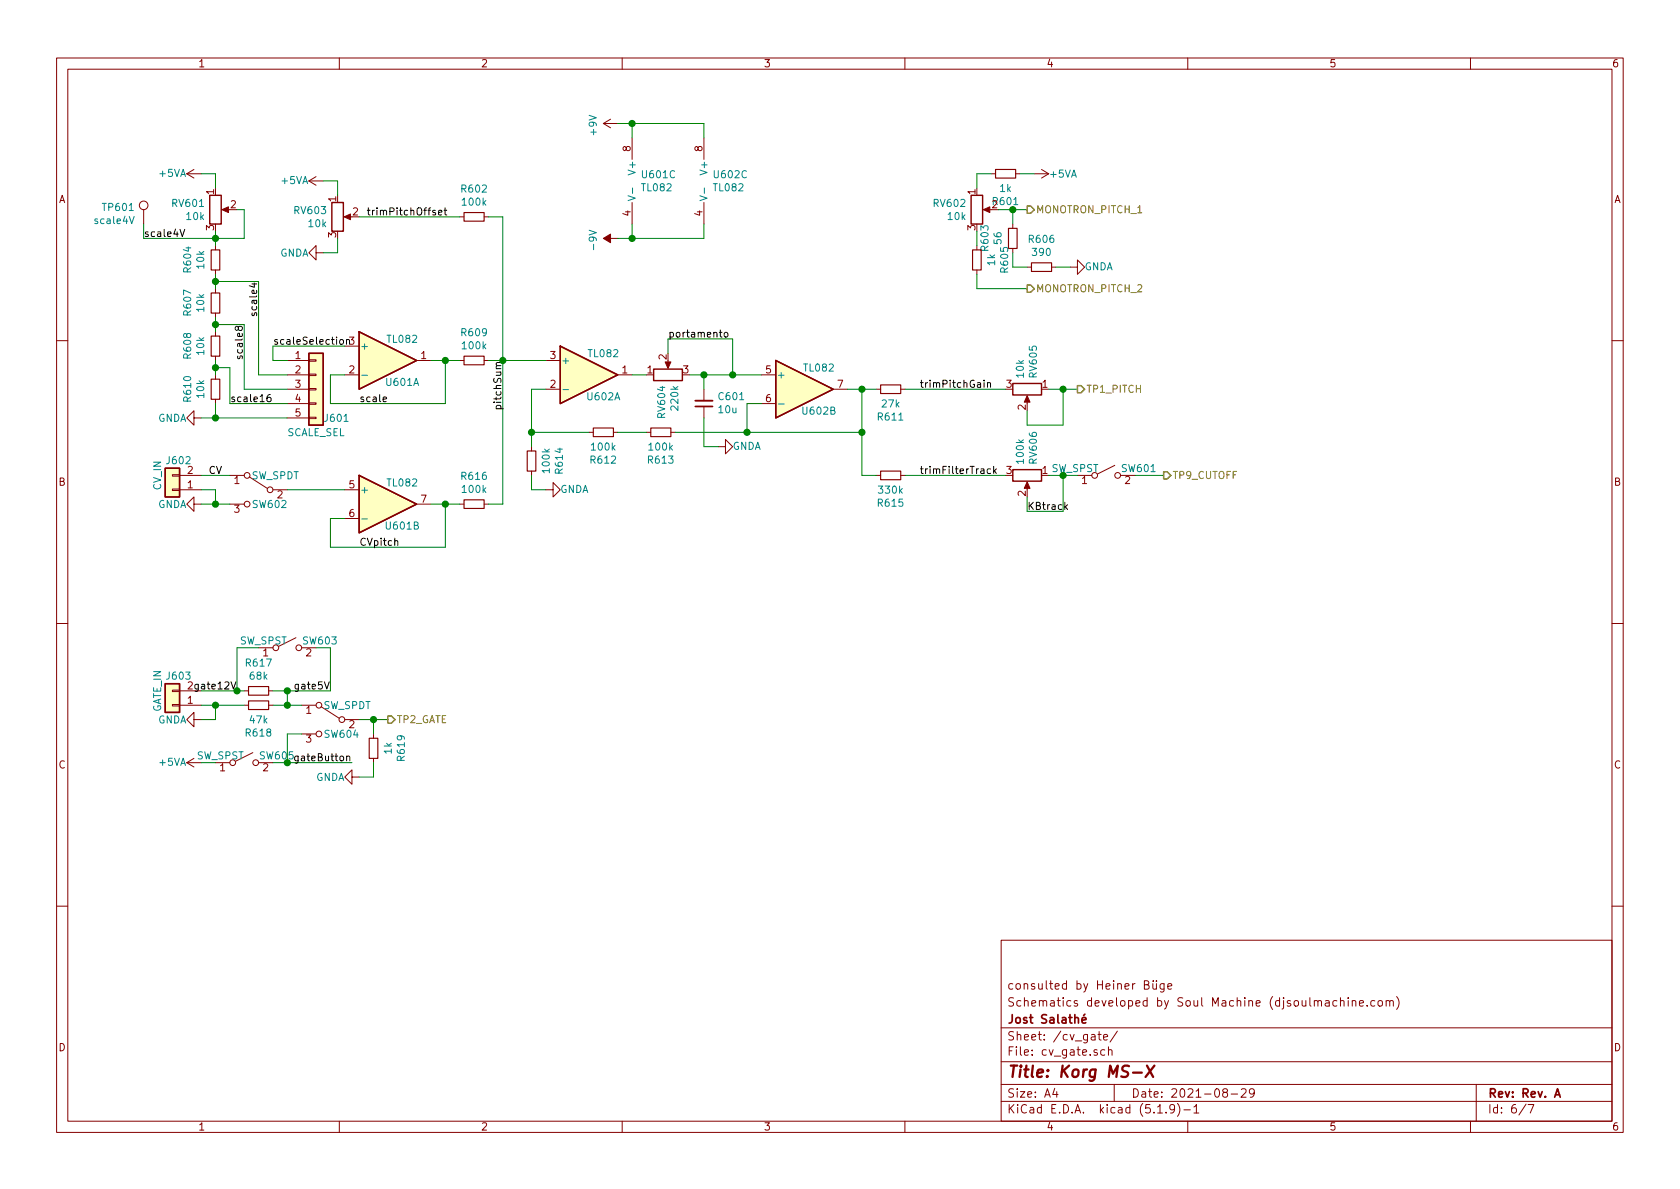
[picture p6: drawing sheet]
EESchema Schematic File Version 4
EELAYER 30 0
EELAYER END
$Descr A4 11693 8268
encoding utf-8
Sheet 6 7
Title "Korg MS-X"
Date "2021-08-29"
Rev "Rev. A"
Comp "Jost Salathé"
Comment1 "Schematics developed by Soul Machine (djsoulmachine.com)"
Comment2 "consulted by Heiner Büge"
Comment3 ""
Comment4 ""
$EndDescr
$Comp
L Device:R_POT RV?
U 1 1
P 1500 1450
AR Path="/60F8D8A8/61074931" Ref="RV?"  Part="1" 
AR Path="/61041226/61074931" Ref="RV?"  Part="1" 
AR Path="/610426AE/61074931" Ref="RV?"  Part="1" 
AR Path="/61042119/61074931" Ref="RV?"  Part="1" 
AR Path="/610672B4/61074931" Ref="RV601"  Part="1" 
F 0 "RV601" H 1430 1496 50  0000 R CNN
F 1 "10k" H 1430 1405 50  0000 R CNN
F 2 "Potentiometer_THT:Potentiometer_Bourns_3296W_Vertical" H 1500 1450 50  0001 C CNN
F 3 "~" H 1500 1450 50  0001 C CNN
	1    1500 1450
	1    0    0    -1  
$EndComp
$Comp
L power:+5VA #PWR?
U 1 1
P 1400 1200
AR Path="/60FA358D/61076431" Ref="#PWR?"  Part="1" 
AR Path="/60F8D8A8/61076431" Ref="#PWR?"  Part="1" 
AR Path="/61041226/61076431" Ref="#PWR?"  Part="1" 
AR Path="/610426AE/61076431" Ref="#PWR?"  Part="1" 
AR Path="/61042119/61076431" Ref="#PWR?"  Part="1" 
AR Path="/610672B4/61076431" Ref="#PWR0602"  Part="1" 
F 0 "#PWR0602" H 1400 1050 50  0001 C CNN
F 1 "+5VA" V 1400 1400 50  0000 C CNN
F 2 "" H 1400 1200 50  0001 C CNN
F 3 "" H 1400 1200 50  0001 C CNN
	1    1400 1200
	0    -1   -1   0   
$EndComp
$Comp
L power:GNDA #PWR?
U 1 1
P 1400 2900
AR Path="/60F8D8A8/61076437" Ref="#PWR?"  Part="1" 
AR Path="/61041226/61076437" Ref="#PWR?"  Part="1" 
AR Path="/610426AE/61076437" Ref="#PWR?"  Part="1" 
AR Path="/61042119/61076437" Ref="#PWR?"  Part="1" 
AR Path="/610672B4/61076437" Ref="#PWR0608"  Part="1" 
F 0 "#PWR0608" H 1400 2650 50  0001 C CNN
F 1 "GNDA" V 1400 2700 50  0000 C CNN
F 2 "" H 1400 2900 50  0001 C CNN
F 3 "" H 1400 2900 50  0001 C CNN
	1    1400 2900
	0    1    1    0   
$EndComp
$Comp
L Device:R_Small R?
U 1 1
P 1500 1800
AR Path="/60F8D8A8/6107F22C" Ref="R?"  Part="1" 
AR Path="/61041226/6107F22C" Ref="R?"  Part="1" 
AR Path="/610672B4/6107F22C" Ref="R604"  Part="1" 
F 0 "R604" V 1304 1800 50  0000 C CNN
F 1 "10k" V 1395 1800 50  0000 C CNN
F 2 "Resistor_SMD:R_0805_2012Metric_Pad1.20x1.40mm_HandSolder" H 1500 1800 50  0001 C CNN
F 3 "~" H 1500 1800 50  0001 C CNN
F 4 "C17414" H 1500 1800 50  0001 C CNN "LCSC"
	1    1500 1800
	1    0    0    -1  
$EndComp
Wire Wire Line
	1400 1200 1500 1200
Wire Wire Line
	1500 1200 1500 1300
Wire Wire Line
	1650 1450 1700 1450
Wire Wire Line
	1700 1450 1700 1650
Wire Wire Line
	1700 1650 1500 1650
Wire Wire Line
	1500 1650 1500 1600
Wire Wire Line
	1500 1700 1500 1650
Connection ~ 1500 1650
$Comp
L Device:R_Small R?
U 1 1
P 1500 2100
AR Path="/60F8D8A8/6108091B" Ref="R?"  Part="1" 
AR Path="/61041226/6108091B" Ref="R?"  Part="1" 
AR Path="/610672B4/6108091B" Ref="R607"  Part="1" 
F 0 "R607" V 1304 2100 50  0000 C CNN
F 1 "10k" V 1395 2100 50  0000 C CNN
F 2 "Resistor_SMD:R_0805_2012Metric_Pad1.20x1.40mm_HandSolder" H 1500 2100 50  0001 C CNN
F 3 "~" H 1500 2100 50  0001 C CNN
F 4 "C17414" H 1500 2100 50  0001 C CNN "LCSC"
	1    1500 2100
	1    0    0    -1  
$EndComp
$Comp
L Device:R_Small R?
U 1 1
P 1500 2400
AR Path="/60F8D8A8/61080DA2" Ref="R?"  Part="1" 
AR Path="/61041226/61080DA2" Ref="R?"  Part="1" 
AR Path="/610672B4/61080DA2" Ref="R608"  Part="1" 
F 0 "R608" V 1304 2400 50  0000 C CNN
F 1 "10k" V 1395 2400 50  0000 C CNN
F 2 "Resistor_SMD:R_0805_2012Metric_Pad1.20x1.40mm_HandSolder" H 1500 2400 50  0001 C CNN
F 3 "~" H 1500 2400 50  0001 C CNN
F 4 "C17414" H 1500 2400 50  0001 C CNN "LCSC"
	1    1500 2400
	1    0    0    -1  
$EndComp
$Comp
L Device:R_Small R?
U 1 1
P 1500 2700
AR Path="/60F8D8A8/610811E5" Ref="R?"  Part="1" 
AR Path="/61041226/610811E5" Ref="R?"  Part="1" 
AR Path="/610672B4/610811E5" Ref="R610"  Part="1" 
F 0 "R610" V 1304 2700 50  0000 C CNN
F 1 "10k" V 1395 2700 50  0000 C CNN
F 2 "Resistor_SMD:R_0805_2012Metric_Pad1.20x1.40mm_HandSolder" H 1500 2700 50  0001 C CNN
F 3 "~" H 1500 2700 50  0001 C CNN
F 4 "C17414" H 1500 2700 50  0001 C CNN "LCSC"
	1    1500 2700
	1    0    0    -1  
$EndComp
Wire Wire Line
	1400 2900 1500 2900
Wire Wire Line
	1500 2900 1500 2800
Wire Wire Line
	1500 2000 1500 1950
Wire Wire Line
	1500 2300 1500 2250
Wire Wire Line
	1500 2600 1500 2550
$Comp
L Connector_Generic:Conn_01x05 J?
U 1 1
P 2200 2700
AR Path="/60F8D8A8/61085CF2" Ref="J?"  Part="1" 
AR Path="/61041226/61085CF2" Ref="J?"  Part="1" 
AR Path="/610672B4/61085CF2" Ref="J601"  Part="1" 
F 0 "J601" H 2250 2500 50  0000 L CNN
F 1 "SCALE_SEL" H 2200 2400 50  0000 C CNN
F 2 "Connector_PinHeader_2.54mm:PinHeader_1x05_P2.54mm_Vertical" H 2200 2700 50  0001 C CNN
F 3 "~" H 2200 2700 50  0001 C CNN
	1    2200 2700
	1    0    0    -1  
$EndComp
Wire Wire Line
	1500 2900 2000 2900
Connection ~ 1500 2900
Wire Wire Line
	2000 2800 1600 2800
Wire Wire Line
	1600 2800 1600 2550
Wire Wire Line
	1600 2550 1500 2550
Connection ~ 1500 2550
Wire Wire Line
	1500 2550 1500 2500
Wire Wire Line
	2000 2700 1700 2700
Wire Wire Line
	1700 2700 1700 2250
Wire Wire Line
	1700 2250 1500 2250
Connection ~ 1500 2250
Wire Wire Line
	1500 2250 1500 2200
Wire Wire Line
	2000 2600 1800 2600
Wire Wire Line
	1800 2600 1800 1950
Wire Wire Line
	1800 1950 1500 1950
Connection ~ 1500 1950
Wire Wire Line
	1500 1950 1500 1900
Wire Wire Line
	2000 2500 1900 2500
Wire Wire Line
	1900 2500 1900 2400
Wire Wire Line
	1900 2400 2400 2400
$Comp
L Amplifier_Operational:TL082 U601
U 1 1
P 2700 2500
F 0 "U601" H 2800 2350 50  0000 C CNN
F 1 "TL082" H 2800 2650 50  0000 C CNN
F 2 "Package_SO:SOIC-8_3.9x4.9mm_P1.27mm" H 2700 2500 50  0001 C CNN
F 3 "http://www.ti.com/lit/ds/symlink/tl081.pdf" H 2700 2500 50  0001 C CNN
F 4 "C9385" H 2700 2500 50  0001 C CNN "LCSC"
	1    2700 2500
	1    0    0    -1  
$EndComp
$Comp
L Amplifier_Operational:TL082 U601
U 2 1
P 2700 3500
F 0 "U601" H 2800 3350 50  0000 C CNN
F 1 "TL082" H 2800 3650 50  0000 C CNN
F 2 "Package_SO:SOIC-8_3.9x4.9mm_P1.27mm" H 2700 3500 50  0001 C CNN
F 3 "http://www.ti.com/lit/ds/symlink/tl081.pdf" H 2700 3500 50  0001 C CNN
F 4 "C9385" H 2700 3500 50  0001 C CNN "LCSC"
	2    2700 3500
	1    0    0    -1  
$EndComp
$Comp
L Amplifier_Operational:TL082 U601
U 3 1
P 4500 1250
F 0 "U601" H 4458 1296 50  0000 L CNN
F 1 "TL082" H 4458 1205 50  0000 L CNN
F 2 "Package_SO:SOIC-8_3.9x4.9mm_P1.27mm" H 4500 1250 50  0001 C CNN
F 3 "http://www.ti.com/lit/ds/symlink/tl081.pdf" H 4500 1250 50  0001 C CNN
F 4 "C9385" H 4500 1250 50  0001 C CNN "LCSC"
	3    4500 1250
	1    0    0    -1  
$EndComp
Wire Wire Line
	4300 850  4400 850 
Wire Wire Line
	4400 850  4400 950 
Wire Wire Line
	4300 1650 4400 1650
Wire Wire Line
	4400 1650 4400 1550
Wire Wire Line
	4400 1650 4900 1650
Connection ~ 4400 1650
$Comp
L Amplifier_Operational:TL082 U602
U 3 1
P 5000 1250
F 0 "U602" H 4958 1296 50  0000 L CNN
F 1 "TL082" H 4958 1205 50  0000 L CNN
F 2 "Package_SO:SOIC-8_3.9x4.9mm_P1.27mm" H 5000 1250 50  0001 C CNN
F 3 "http://www.ti.com/lit/ds/symlink/tl081.pdf" H 5000 1250 50  0001 C CNN
F 4 "C9385" H 5000 1250 50  0001 C CNN "LCSC"
	3    5000 1250
	1    0    0    -1  
$EndComp
Wire Wire Line
	4900 1650 4900 1550
Wire Wire Line
	4900 950  4900 850 
Wire Wire Line
	4900 850  4400 850 
Connection ~ 4400 850 
$Comp
L power:-9V #PWR?
U 1 1
P 4300 1650
AR Path="/60FA358D/610A9ACB" Ref="#PWR?"  Part="1" 
AR Path="/610672B4/610A9ACB" Ref="#PWR0605"  Part="1" 
F 0 "#PWR0605" H 4300 1525 50  0001 C CNN
F 1 "-9V" H 4315 1823 50  0000 C CNN
F 2 "" H 4300 1650 50  0001 C CNN
F 3 "" H 4300 1650 50  0001 C CNN
	1    4300 1650
	0    -1   1    0   
$EndComp
$Comp
L power:+9V #PWR?
U 1 1
P 4300 850
AR Path="/610A9AD1" Ref="#PWR?"  Part="1" 
AR Path="/60FA358D/610A9AD1" Ref="#PWR?"  Part="1" 
AR Path="/610672B4/610A9AD1" Ref="#PWR0601"  Part="1" 
F 0 "#PWR0601" H 4300 700 50  0001 C CNN
F 1 "+9V" H 4315 1023 50  0000 C CNN
F 2 "" H 4300 850 50  0001 C CNN
F 3 "" H 4300 850 50  0001 C CNN
	1    4300 850 
	0    -1   1    0   
$EndComp
Wire Wire Line
	2400 2600 2300 2600
Wire Wire Line
	2300 2600 2300 2800
Wire Wire Line
	2300 2800 3100 2800
Wire Wire Line
	3100 2800 3100 2500
Wire Wire Line
	3100 2500 3000 2500
$Comp
L Device:R_Small R?
U 1 1
P 3300 2500
AR Path="/60F8D8A8/610AE4E9" Ref="R?"  Part="1" 
AR Path="/61041226/610AE4E9" Ref="R?"  Part="1" 
AR Path="/610672B4/610AE4E9" Ref="R609"  Part="1" 
F 0 "R609" V 3104 2500 50  0000 C CNN
F 1 "100k" V 3195 2500 50  0000 C CNN
F 2 "Resistor_SMD:R_0805_2012Metric_Pad1.20x1.40mm_HandSolder" H 3300 2500 50  0001 C CNN
F 3 "~" H 3300 2500 50  0001 C CNN
F 4 "C149504" H 3300 2500 50  0001 C CNN "LCSC"
	1    3300 2500
	0    1    1    0   
$EndComp
Wire Wire Line
	2400 3600 2300 3600
Wire Wire Line
	2300 3600 2300 3800
Wire Wire Line
	2300 3800 3100 3800
Wire Wire Line
	3100 3800 3100 3500
Wire Wire Line
	3100 3500 3000 3500
$Comp
L Device:R_Small R?
U 1 1
P 3300 3500
AR Path="/60F8D8A8/610B3B6F" Ref="R?"  Part="1" 
AR Path="/61041226/610B3B6F" Ref="R?"  Part="1" 
AR Path="/610672B4/610B3B6F" Ref="R616"  Part="1" 
F 0 "R616" V 3104 3500 50  0000 C CNN
F 1 "100k" V 3195 3500 50  0000 C CNN
F 2 "Resistor_SMD:R_0805_2012Metric_Pad1.20x1.40mm_HandSolder" H 3300 3500 50  0001 C CNN
F 3 "~" H 3300 3500 50  0001 C CNN
F 4 "C149504" H 3300 3500 50  0001 C CNN "LCSC"
	1    3300 3500
	0    1    1    0   
$EndComp
$Comp
L Connector_Generic:Conn_01x02 J?
U 1 1
P 1200 3400
AR Path="/610B6993" Ref="J?"  Part="1" 
AR Path="/60FA358D/610B6993" Ref="J?"  Part="1" 
AR Path="/610672B4/610B6993" Ref="J602"  Part="1" 
F 0 "J602" H 1250 3200 50  0000 R CNN
F 1 "CV_IN" V 1300 3300 50  0000 C CNN
F 2 "Connector_PinHeader_2.54mm:PinHeader_1x02_P2.54mm_Vertical" H 1200 3400 50  0001 C CNN
F 3 "~" H 1200 3400 50  0001 C CNN
	1    1200 3400
	-1   0    0    1   
$EndComp
$Comp
L power:GNDA #PWR?
U 1 1
P 1400 3500
AR Path="/60F8D8A8/610B70DC" Ref="#PWR?"  Part="1" 
AR Path="/61041226/610B70DC" Ref="#PWR?"  Part="1" 
AR Path="/610426AE/610B70DC" Ref="#PWR?"  Part="1" 
AR Path="/61042119/610B70DC" Ref="#PWR?"  Part="1" 
AR Path="/610672B4/610B70DC" Ref="#PWR0611"  Part="1" 
F 0 "#PWR0611" H 1400 3250 50  0001 C CNN
F 1 "GNDA" V 1400 3300 50  0000 C CNN
F 2 "" H 1400 3500 50  0001 C CNN
F 3 "" H 1400 3500 50  0001 C CNN
	1    1400 3500
	0    1    1    0   
$EndComp
Wire Wire Line
	1400 3500 1500 3500
Wire Wire Line
	1500 3500 1500 3400
Wire Wire Line
	1500 3400 1400 3400
Wire Wire Line
	1600 3500 1500 3500
Connection ~ 1500 3500
Wire Wire Line
	1400 3300 1600 3300
Wire Wire Line
	2000 3400 2400 3400
$Comp
L Device:R_POT RV?
U 1 1
P 2350 1500
AR Path="/60F8D8A8/610C99DB" Ref="RV?"  Part="1" 
AR Path="/61041226/610C99DB" Ref="RV?"  Part="1" 
AR Path="/610426AE/610C99DB" Ref="RV?"  Part="1" 
AR Path="/61042119/610C99DB" Ref="RV?"  Part="1" 
AR Path="/610672B4/610C99DB" Ref="RV603"  Part="1" 
F 0 "RV603" H 2280 1546 50  0000 R CNN
F 1 "10k" H 2280 1455 50  0000 R CNN
F 2 "Potentiometer_THT:Potentiometer_Bourns_3296W_Vertical" H 2350 1500 50  0001 C CNN
F 3 "~" H 2350 1500 50  0001 C CNN
	1    2350 1500
	1    0    0    -1  
$EndComp
$Comp
L Device:R_Small R?
U 1 1
P 3300 1500
AR Path="/60F8D8A8/610D0C1A" Ref="R?"  Part="1" 
AR Path="/61041226/610D0C1A" Ref="R?"  Part="1" 
AR Path="/610672B4/610D0C1A" Ref="R602"  Part="1" 
F 0 "R602" V 3104 1500 50  0000 C CNN
F 1 "100k" V 3195 1500 50  0000 C CNN
F 2 "Resistor_SMD:R_0805_2012Metric_Pad1.20x1.40mm_HandSolder" H 3300 1500 50  0001 C CNN
F 3 "~" H 3300 1500 50  0001 C CNN
F 4 "C149504" H 3300 1500 50  0001 C CNN "LCSC"
	1    3300 1500
	0    1    1    0   
$EndComp
$Comp
L Amplifier_Operational:TL082 U602
U 1 1
P 4100 2600
F 0 "U602" H 4200 2450 50  0000 C CNN
F 1 "TL082" H 4200 2750 50  0000 C CNN
F 2 "Package_SO:SOIC-8_3.9x4.9mm_P1.27mm" H 4100 2600 50  0001 C CNN
F 3 "http://www.ti.com/lit/ds/symlink/tl081.pdf" H 4100 2600 50  0001 C CNN
F 4 "C9385" H 4100 2600 50  0001 C CNN "LCSC"
	1    4100 2600
	1    0    0    -1  
$EndComp
$Comp
L Amplifier_Operational:TL082 U602
U 2 1
P 5600 2700
F 0 "U602" H 5700 2550 50  0000 C CNN
F 1 "TL082" H 5700 2850 50  0000 C CNN
F 2 "Package_SO:SOIC-8_3.9x4.9mm_P1.27mm" H 5600 2700 50  0001 C CNN
F 3 "http://www.ti.com/lit/ds/symlink/tl081.pdf" H 5600 2700 50  0001 C CNN
F 4 "C9385" H 5600 2700 50  0001 C CNN "LCSC"
	2    5600 2700
	1    0    0    -1  
$EndComp
$Comp
L power:GNDA #PWR?
U 1 1
P 2250 1750
AR Path="/60F8D8A8/610D922B" Ref="#PWR?"  Part="1" 
AR Path="/61041226/610D922B" Ref="#PWR?"  Part="1" 
AR Path="/610426AE/610D922B" Ref="#PWR?"  Part="1" 
AR Path="/61042119/610D922B" Ref="#PWR?"  Part="1" 
AR Path="/610672B4/610D922B" Ref="#PWR0606"  Part="1" 
F 0 "#PWR0606" H 2250 1500 50  0001 C CNN
F 1 "GNDA" V 2250 1550 50  0000 C CNN
F 2 "" H 2250 1750 50  0001 C CNN
F 3 "" H 2250 1750 50  0001 C CNN
	1    2250 1750
	0    1    1    0   
$EndComp
$Comp
L power:+5VA #PWR?
U 1 1
P 2250 1250
AR Path="/60FA358D/610DB671" Ref="#PWR?"  Part="1" 
AR Path="/60F8D8A8/610DB671" Ref="#PWR?"  Part="1" 
AR Path="/61041226/610DB671" Ref="#PWR?"  Part="1" 
AR Path="/610426AE/610DB671" Ref="#PWR?"  Part="1" 
AR Path="/61042119/610DB671" Ref="#PWR?"  Part="1" 
AR Path="/610672B4/610DB671" Ref="#PWR0604"  Part="1" 
F 0 "#PWR0604" H 2250 1100 50  0001 C CNN
F 1 "+5VA" V 2250 1450 50  0000 C CNN
F 2 "" H 2250 1250 50  0001 C CNN
F 3 "" H 2250 1250 50  0001 C CNN
	1    2250 1250
	0    -1   -1   0   
$EndComp
Wire Wire Line
	2250 1250 2350 1250
Wire Wire Line
	2350 1250 2350 1350
Wire Wire Line
	2250 1750 2350 1750
Wire Wire Line
	2350 1750 2350 1650
Wire Wire Line
	3400 1500 3500 1500
Wire Wire Line
	3500 1500 3500 2500
Wire Wire Line
	3500 3500 3400 3500
Wire Wire Line
	3200 3500 3100 3500
Connection ~ 3100 3500
Wire Wire Line
	3100 2500 3200 2500
Wire Wire Line
	3400 2500 3500 2500
Connection ~ 3100 2500
Connection ~ 3500 2500
Wire Wire Line
	3500 2500 3500 3500
$Comp
L power:GNDA #PWR?
U 1 1
P 3800 3400
AR Path="/60F8D8A8/610E51CB" Ref="#PWR?"  Part="1" 
AR Path="/61041226/610E51CB" Ref="#PWR?"  Part="1" 
AR Path="/610426AE/610E51CB" Ref="#PWR?"  Part="1" 
AR Path="/61042119/610E51CB" Ref="#PWR?"  Part="1" 
AR Path="/610672B4/610E51CB" Ref="#PWR0610"  Part="1" 
F 0 "#PWR0610" H 3800 3150 50  0001 C CNN
F 1 "GNDA" V 3800 3200 50  0000 C CNN
F 2 "" H 3800 3400 50  0001 C CNN
F 3 "" H 3800 3400 50  0001 C CNN
	1    3800 3400
	0    -1   -1   0   
$EndComp
$Comp
L Device:R_Small R?
U 1 1
P 3700 3200
AR Path="/60F8D8A8/610E6AE0" Ref="R?"  Part="1" 
AR Path="/61041226/610E6AE0" Ref="R?"  Part="1" 
AR Path="/610672B4/610E6AE0" Ref="R614"  Part="1" 
F 0 "R614" V 3504 3200 50  0000 C CNN
F 1 "100k" V 3595 3200 50  0000 C CNN
F 2 "Resistor_SMD:R_0805_2012Metric_Pad1.20x1.40mm_HandSolder" H 3700 3200 50  0001 C CNN
F 3 "~" H 3700 3200 50  0001 C CNN
F 4 "C149504" H 3700 3200 50  0001 C CNN "LCSC"
	1    3700 3200
	-1   0    0    1   
$EndComp
Wire Wire Line
	3800 2500 3500 2500
Wire Wire Line
	3800 2700 3700 2700
Wire Wire Line
	3700 2700 3700 3000
$Comp
L Device:R_Small R?
U 1 1
P 4200 3000
AR Path="/60F8D8A8/610EC091" Ref="R?"  Part="1" 
AR Path="/61041226/610EC091" Ref="R?"  Part="1" 
AR Path="/610672B4/610EC091" Ref="R612"  Part="1" 
F 0 "R612" V 4004 3000 50  0000 C CNN
F 1 "100k" V 4095 3000 50  0000 C CNN
F 2 "Resistor_SMD:R_0805_2012Metric_Pad1.20x1.40mm_HandSolder" H 4200 3000 50  0001 C CNN
F 3 "~" H 4200 3000 50  0001 C CNN
F 4 "C149504" H 4200 3000 50  0001 C CNN "LCSC"
	1    4200 3000
	0    -1   -1   0   
$EndComp
$Comp
L Device:R_Small R?
U 1 1
P 4600 3000
AR Path="/60F8D8A8/610ED25D" Ref="R?"  Part="1" 
AR Path="/61041226/610ED25D" Ref="R?"  Part="1" 
AR Path="/610672B4/610ED25D" Ref="R613"  Part="1" 
F 0 "R613" V 4404 3000 50  0000 C CNN
F 1 "100k" V 4495 3000 50  0000 C CNN
F 2 "Resistor_SMD:R_0805_2012Metric_Pad1.20x1.40mm_HandSolder" H 4600 3000 50  0001 C CNN
F 3 "~" H 4600 3000 50  0001 C CNN
F 4 "C149504" H 4600 3000 50  0001 C CNN "LCSC"
	1    4600 3000
	0    -1   -1   0   
$EndComp
$Comp
L Device:R_POT RV?
U 1 1
P 4650 2600
AR Path="/60F8D8A8/610F0B1F" Ref="RV?"  Part="1" 
AR Path="/61041226/610F0B1F" Ref="RV?"  Part="1" 
AR Path="/610426AE/610F0B1F" Ref="RV?"  Part="1" 
AR Path="/61042119/610F0B1F" Ref="RV?"  Part="1" 
AR Path="/610672B4/610F0B1F" Ref="RV604"  Part="1" 
F 0 "RV604" H 4580 2646 50  0000 R CNN
F 1 "220k" H 4580 2555 50  0000 R CNN
F 2 "Connector_PinHeader_2.54mm:PinHeader_1x03_P2.54mm_Vertical" H 4650 2600 50  0001 C CNN
F 3 "~" H 4650 2600 50  0001 C CNN
	1    4650 2600
	0    -1   -1   0   
$EndComp
Wire Wire Line
	4400 2600 4500 2600
Wire Wire Line
	4800 2600 4900 2600
Wire Wire Line
	4650 2450 4650 2350
$Comp
L Device:C_Small C?
U 1 1
P 4900 2800
AR Path="/6110C20B" Ref="C?"  Part="1" 
AR Path="/60FA358D/6110C20B" Ref="C?"  Part="1" 
AR Path="/610672B4/6110C20B" Ref="C601"  Part="1" 
F 0 "C601" H 4808 2754 50  0000 R CNN
F 1 "10u" H 4808 2845 50  0000 R CNN
F 2 "Capacitor_SMD:C_0805_2012Metric_Pad1.18x1.45mm_HandSolder" H 4900 2800 50  0001 C CNN
F 3 "~" H 4900 2800 50  0001 C CNN
F 4 "C15850" H 4900 2800 50  0001 C CNN "LCSC"
	1    4900 2800
	-1   0    0    1   
$EndComp
Wire Wire Line
	4900 2700 4900 2600
Connection ~ 4900 2600
Wire Wire Line
	3700 3000 4100 3000
Wire Wire Line
	6000 3000 6000 2700
Wire Wire Line
	6000 2700 5900 2700
Wire Wire Line
	4300 3000 4500 3000
Wire Wire Line
	4700 3000 5200 3000
Connection ~ 3700 3000
Wire Wire Line
	3700 3000 3700 3100
Wire Wire Line
	5300 2800 5200 2800
Wire Wire Line
	5200 2800 5200 3000
Connection ~ 5200 3000
Wire Wire Line
	5200 3000 6000 3000
Wire Wire Line
	5300 2600 5100 2600
Wire Wire Line
	3700 3300 3700 3400
Wire Wire Line
	3800 3400 3700 3400
Wire Wire Line
	4900 2900 4900 3100
$Comp
L power:GNDA #PWR?
U 1 1
P 5000 3100
AR Path="/60F8D8A8/611361D6" Ref="#PWR?"  Part="1" 
AR Path="/61041226/611361D6" Ref="#PWR?"  Part="1" 
AR Path="/610426AE/611361D6" Ref="#PWR?"  Part="1" 
AR Path="/61042119/611361D6" Ref="#PWR?"  Part="1" 
AR Path="/610672B4/611361D6" Ref="#PWR0609"  Part="1" 
F 0 "#PWR0609" H 5000 2850 50  0001 C CNN
F 1 "GNDA" V 5000 2900 50  0000 C CNN
F 2 "" H 5000 3100 50  0001 C CNN
F 3 "" H 5000 3100 50  0001 C CNN
	1    5000 3100
	0    -1   -1   0   
$EndComp
Wire Wire Line
	5000 3100 4900 3100
$Comp
L Device:R_POT RV?
U 1 1
P 7150 2700
AR Path="/60F8D8A8/6113A222" Ref="RV?"  Part="1" 
AR Path="/61041226/6113A222" Ref="RV?"  Part="1" 
AR Path="/610426AE/6113A222" Ref="RV?"  Part="1" 
AR Path="/61042119/6113A222" Ref="RV?"  Part="1" 
AR Path="/610672B4/6113A222" Ref="RV605"  Part="1" 
F 0 "RV605" H 7080 2746 50  0000 R CNN
F 1 "10k" H 7080 2655 50  0000 R CNN
F 2 "Potentiometer_THT:Potentiometer_Bourns_3296W_Vertical" H 7150 2700 50  0001 C CNN
F 3 "~" H 7150 2700 50  0001 C CNN
	1    7150 2700
	0    1    1    0   
$EndComp
$Comp
L Device:R_Small R?
U 1 1
P 6200 2700
AR Path="/60F8D8A8/6113D88A" Ref="R?"  Part="1" 
AR Path="/61041226/6113D88A" Ref="R?"  Part="1" 
AR Path="/610672B4/6113D88A" Ref="R611"  Part="1" 
F 0 "R611" V 6004 2700 50  0000 C CNN
F 1 "27k" V 6095 2700 50  0000 C CNN
F 2 "Resistor_SMD:R_0805_2012Metric_Pad1.20x1.40mm_HandSolder" H 6200 2700 50  0001 C CNN
F 3 "~" H 6200 2700 50  0001 C CNN
F 4 "C17593" H 6200 2700 50  0001 C CNN "LCSC"
	1    6200 2700
	0    -1   -1   0   
$EndComp
Wire Wire Line
	7150 2850 7150 2950
Wire Wire Line
	7150 2950 7400 2950
Wire Wire Line
	7400 2950 7400 2700
Wire Wire Line
	7400 2700 7300 2700
Wire Wire Line
	6100 2700 6000 2700
Connection ~ 6000 2700
Text HLabel 7500 2700 2    50   Output ~ 0
TP1_PITCH
Wire Wire Line
	7500 2700 7400 2700
Connection ~ 7400 2700
$Comp
L Device:R_POT RV?
U 1 1
P 7150 3300
AR Path="/60F8D8A8/6114BD6C" Ref="RV?"  Part="1" 
AR Path="/61041226/6114BD6C" Ref="RV?"  Part="1" 
AR Path="/610426AE/6114BD6C" Ref="RV?"  Part="1" 
AR Path="/61042119/6114BD6C" Ref="RV?"  Part="1" 
AR Path="/610672B4/6114BD6C" Ref="RV606"  Part="1" 
F 0 "RV606" H 7080 3346 50  0000 R CNN
F 1 "100k" H 7080 3255 50  0000 R CNN
F 2 "Potentiometer_THT:Potentiometer_Bourns_3296W_Vertical" H 7150 3300 50  0001 C CNN
F 3 "~" H 7150 3300 50  0001 C CNN
	1    7150 3300
	0    1    1    0   
$EndComp
$Comp
L Device:R_Small R?
U 1 1
P 6200 3300
AR Path="/60F8D8A8/6114BD72" Ref="R?"  Part="1" 
AR Path="/61041226/6114BD72" Ref="R?"  Part="1" 
AR Path="/610672B4/6114BD72" Ref="R615"  Part="1" 
F 0 "R615" V 6004 3300 50  0000 C CNN
F 1 "330k" V 6095 3300 50  0000 C CNN
F 2 "Resistor_SMD:R_0805_2012Metric_Pad1.20x1.40mm_HandSolder" H 6200 3300 50  0001 C CNN
F 3 "~" H 6200 3300 50  0001 C CNN
F 4 "C17629" H 6200 3300 50  0001 C CNN "LCSC"
	1    6200 3300
	0    -1   -1   0   
$EndComp
Wire Wire Line
	7150 3450 7150 3550
Wire Wire Line
	7150 3550 7400 3550
Wire Wire Line
	7400 3550 7400 3300
Wire Wire Line
	7400 3300 7300 3300
Wire Wire Line
	6100 3300 6000 3300
Text HLabel 8100 3300 2    50   Output ~ 0
TP9_CUTOFF
Wire Wire Line
	7500 3300 7400 3300
Connection ~ 7400 3300
Wire Wire Line
	6000 3300 6000 3000
Connection ~ 6000 3000
$Comp
L Switch:SW_SPST SW?
U 1 1
P 7700 3300
AR Path="/61042119/611534DF" Ref="SW?"  Part="1" 
AR Path="/610672B4/611534DF" Ref="SW601"  Part="1" 
F 0 "SW601" H 7800 3350 50  0000 L CNN
F 1 "SW_SPST" H 7650 3350 50  0000 R CNN
F 2 "Connector_PinHeader_2.54mm:PinHeader_1x02_P2.54mm_Vertical" H 7700 3300 50  0001 C CNN
F 3 "~" H 7700 3300 50  0001 C CNN
	1    7700 3300
	1    0    0    -1  
$EndComp
Wire Wire Line
	8100 3300 7900 3300
Text Label 1450 3300 0    50   ~ 0
CV
$Comp
L Connector:TestPoint TP601
U 1 1
P 1000 1550
F 0 "TP601" H 1058 1668 50  0000 L CNN
F 1 "scale4V" H 1058 1577 50  0000 L CNN
F 2 "TestPoint:TestPoint_THTPad_2.0x2.0mm_Drill1.0mm" H 1200 1550 50  0001 C CNN
F 3 "~" H 1200 1550 50  0001 C CNN
	1    1000 1550
	-1   0    0    -1  
$EndComp
Wire Wire Line
	1000 1550 1000 1650
Text Label 1000 1650 0    50   ~ 0
scale4V
Text Label 1800 1950 3    50   ~ 0
scale4
Text Label 1700 2250 3    50   ~ 0
scale8
Text Label 1900 2800 2    50   ~ 0
scale16
Text Label 1900 2400 0    50   ~ 0
scaleSelection
Text Label 2500 2800 0    50   ~ 0
scale
Text Label 2500 3800 0    50   ~ 0
CVpitch
Text Label 2550 1500 0    50   ~ 0
trimPitchOffset
Text Label 4650 2350 0    50   ~ 0
portamento
Text Label 7150 3550 0    50   ~ 0
KBtrack
Text Label 6400 3300 0    50   ~ 0
trimFilterTrack
Text Label 6400 2700 0    50   ~ 0
trimPitchGain
$Comp
L Connector_Generic:Conn_01x02 J?
U 1 1
P 1200 4900
AR Path="/611855ED" Ref="J?"  Part="1" 
AR Path="/60FA358D/611855ED" Ref="J?"  Part="1" 
AR Path="/610672B4/611855ED" Ref="J603"  Part="1" 
F 0 "J603" H 1250 4700 50  0000 R CNN
F 1 "GATE_IN" V 1300 4800 50  0000 C CNN
F 2 "Connector_PinHeader_2.54mm:PinHeader_1x02_P2.54mm_Vertical" H 1200 4900 50  0001 C CNN
F 3 "~" H 1200 4900 50  0001 C CNN
	1    1200 4900
	-1   0    0    1   
$EndComp
Wire Wire Line
	6300 2700 7000 2700
Wire Wire Line
	6300 3300 7000 3300
Wire Wire Line
	5100 2350 5100 2600
Wire Wire Line
	4650 2350 5100 2350
Connection ~ 5100 2600
Wire Wire Line
	5100 2600 4900 2600
Wire Wire Line
	1000 1650 1500 1650
Wire Wire Line
	2500 1500 3200 1500
$Comp
L Device:R_Small R?
U 1 1
P 1800 4800
AR Path="/60F8D8A8/611D247D" Ref="R?"  Part="1" 
AR Path="/61041226/611D247D" Ref="R?"  Part="1" 
AR Path="/610672B4/611D247D" Ref="R617"  Part="1" 
F 0 "R617" V 1604 4800 50  0000 C CNN
F 1 "68k" V 1695 4800 50  0000 C CNN
F 2 "Resistor_SMD:R_0805_2012Metric_Pad1.20x1.40mm_HandSolder" H 1800 4800 50  0001 C CNN
F 3 "~" H 1800 4800 50  0001 C CNN
F 4 "C17801" H 1800 4800 50  0001 C CNN "LCSC"
	1    1800 4800
	0    1    1    0   
$EndComp
$Comp
L Device:R_Small R?
U 1 1
P 1800 4900
AR Path="/60F8D8A8/611D2F8B" Ref="R?"  Part="1" 
AR Path="/61041226/611D2F8B" Ref="R?"  Part="1" 
AR Path="/610672B4/611D2F8B" Ref="R618"  Part="1" 
F 0 "R618" V 1604 4900 50  0000 C CNN
F 1 "47k" V 1695 4900 50  0000 C CNN
F 2 "Resistor_SMD:R_0805_2012Metric_Pad1.20x1.40mm_HandSolder" H 1800 4900 50  0001 C CNN
F 3 "~" H 1800 4900 50  0001 C CNN
F 4 "C17713" H 1800 4900 50  0001 C CNN "LCSC"
	1    1800 4900
	0    -1   -1   0   
$EndComp
$Comp
L power:GNDA #PWR?
U 1 1
P 1400 5000
AR Path="/60F8D8A8/611E1E88" Ref="#PWR?"  Part="1" 
AR Path="/61041226/611E1E88" Ref="#PWR?"  Part="1" 
AR Path="/610426AE/611E1E88" Ref="#PWR?"  Part="1" 
AR Path="/61042119/611E1E88" Ref="#PWR?"  Part="1" 
AR Path="/610672B4/611E1E88" Ref="#PWR0612"  Part="1" 
F 0 "#PWR0612" H 1400 4750 50  0001 C CNN
F 1 "GNDA" V 1400 4800 50  0000 C CNN
F 2 "" H 1400 5000 50  0001 C CNN
F 3 "" H 1400 5000 50  0001 C CNN
	1    1400 5000
	0    1    1    0   
$EndComp
Wire Wire Line
	1400 4800 1650 4800
Wire Wire Line
	2000 4800 2000 4900
Wire Wire Line
	2000 4900 1900 4900
Wire Wire Line
	1900 4800 2000 4800
Wire Wire Line
	1700 4900 1500 4900
Wire Wire Line
	1500 4900 1500 5000
Wire Wire Line
	1500 5000 1400 5000
Connection ~ 1500 4900
Wire Wire Line
	1500 4900 1400 4900
Text Label 1650 4800 2    50   ~ 0
gate12V
Text Label 2300 4800 2    50   ~ 0
gate5V
Wire Wire Line
	2100 4900 2000 4900
$Comp
L Switch:SW_SPST SW?
U 1 1
P 1700 5300
AR Path="/61042119/61207D6E" Ref="SW?"  Part="1" 
AR Path="/610672B4/61207D6E" Ref="SW605"  Part="1" 
F 0 "SW605" H 1800 5350 50  0000 L CNN
F 1 "SW_SPST" H 1700 5350 50  0000 R CNN
F 2 "Connector_PinHeader_2.54mm:PinHeader_1x02_P2.54mm_Vertical" H 1700 5300 50  0001 C CNN
F 3 "~" H 1700 5300 50  0001 C CNN
	1    1700 5300
	1    0    0    -1  
$EndComp
$Comp
L power:+5VA #PWR?
U 1 1
P 1400 5300
AR Path="/60FA358D/6120B878" Ref="#PWR?"  Part="1" 
AR Path="/60F8D8A8/6120B878" Ref="#PWR?"  Part="1" 
AR Path="/61041226/6120B878" Ref="#PWR?"  Part="1" 
AR Path="/610426AE/6120B878" Ref="#PWR?"  Part="1" 
AR Path="/61042119/6120B878" Ref="#PWR?"  Part="1" 
AR Path="/610672B4/6120B878" Ref="#PWR0613"  Part="1" 
F 0 "#PWR0613" H 1400 5150 50  0001 C CNN
F 1 "+5VA" V 1400 5500 50  0000 C CNN
F 2 "" H 1400 5300 50  0001 C CNN
F 3 "" H 1400 5300 50  0001 C CNN
	1    1400 5300
	0    -1   -1   0   
$EndComp
Wire Wire Line
	1400 5300 1500 5300
Connection ~ 2000 4900
Wire Wire Line
	2300 4800 2000 4800
Connection ~ 2000 4800
Wire Wire Line
	1900 5300 2000 5300
Wire Wire Line
	2000 5300 2000 5100
Wire Wire Line
	2000 5100 2100 5100
Text Label 2450 5300 2    50   ~ 0
gateButton
Wire Wire Line
	2450 5300 2000 5300
Connection ~ 2000 5300
Text HLabel 2700 5000 2    50   Output ~ 0
TP2_GATE
Wire Wire Line
	2700 5000 2600 5000
$Comp
L Device:R_Small R?
U 1 1
P 2600 5200
AR Path="/60F8D8A8/6123AB62" Ref="R?"  Part="1" 
AR Path="/61041226/6123AB62" Ref="R?"  Part="1" 
AR Path="/610672B4/6123AB62" Ref="R619"  Part="1" 
F 0 "R619" V 2404 5200 50  0000 C CNN
F 1 "1k" V 2495 5200 50  0000 C CNN
F 2 "Resistor_SMD:R_0805_2012Metric_Pad1.20x1.40mm_HandSolder" H 2600 5200 50  0001 C CNN
F 3 "~" H 2600 5200 50  0001 C CNN
F 4 "C17513" H 2600 5200 50  0001 C CNN "LCSC"
	1    2600 5200
	-1   0    0    1   
$EndComp
$Comp
L power:GNDA #PWR?
U 1 1
P 2500 5400
AR Path="/60F8D8A8/6123BF24" Ref="#PWR?"  Part="1" 
AR Path="/61041226/6123BF24" Ref="#PWR?"  Part="1" 
AR Path="/610426AE/6123BF24" Ref="#PWR?"  Part="1" 
AR Path="/61042119/6123BF24" Ref="#PWR?"  Part="1" 
AR Path="/610672B4/6123BF24" Ref="#PWR0614"  Part="1" 
F 0 "#PWR0614" H 2500 5150 50  0001 C CNN
F 1 "GNDA" V 2500 5200 50  0000 C CNN
F 2 "" H 2500 5400 50  0001 C CNN
F 3 "" H 2500 5400 50  0001 C CNN
	1    2500 5400
	0    1    1    0   
$EndComp
Wire Wire Line
	2600 5300 2600 5400
Wire Wire Line
	2600 5400 2500 5400
Wire Wire Line
	2600 5100 2600 5000
Connection ~ 2600 5000
Wire Wire Line
	2600 5000 2500 5000
$Comp
L Switch:SW_SPST SW?
U 1 1
P 2000 4500
AR Path="/61042119/612443CE" Ref="SW?"  Part="1" 
AR Path="/610672B4/612443CE" Ref="SW603"  Part="1" 
F 0 "SW603" H 2100 4550 50  0000 L CNN
F 1 "SW_SPST" H 2000 4550 50  0000 R CNN
F 2 "Connector_PinHeader_2.54mm:PinHeader_1x02_P2.54mm_Vertical" H 2000 4500 50  0001 C CNN
F 3 "~" H 2000 4500 50  0001 C CNN
	1    2000 4500
	1    0    0    -1  
$EndComp
Wire Wire Line
	1650 4800 1650 4500
Wire Wire Line
	1650 4500 1800 4500
Wire Wire Line
	2300 4500 2300 4800
Wire Wire Line
	2200 4500 2300 4500
Connection ~ 1650 4800
Wire Wire Line
	1650 4800 1700 4800
$Comp
L Switch:SW_SPDT SW604
U 1 1
P 2300 5000
F 0 "SW604" H 2350 4900 50  0000 R CNN
F 1 "SW_SPDT" H 2350 5100 50  0000 R CNN
F 2 "Connector_PinHeader_2.54mm:PinHeader_1x03_P2.54mm_Vertical" H 2300 5000 50  0001 C CNN
F 3 "~" H 2300 5000 50  0001 C CNN
	1    2300 5000
	-1   0    0    -1  
$EndComp
$Comp
L Switch:SW_SPDT SW602
U 1 1
P 1800 3400
F 0 "SW602" H 1850 3300 50  0000 R CNN
F 1 "SW_SPDT" H 1850 3500 50  0000 R CNN
F 2 "Connector_PinHeader_2.54mm:PinHeader_1x03_P2.54mm_Vertical" H 1800 3400 50  0001 C CNN
F 3 "~" H 1800 3400 50  0001 C CNN
	1    1800 3400
	-1   0    0    -1  
$EndComp
$Comp
L Device:R_POT RV?
U 1 1
P 6800 1450
AR Path="/60F8D8A8/61216871" Ref="RV?"  Part="1" 
AR Path="/61041226/61216871" Ref="RV?"  Part="1" 
AR Path="/610426AE/61216871" Ref="RV?"  Part="1" 
AR Path="/61042119/61216871" Ref="RV?"  Part="1" 
AR Path="/610672B4/61216871" Ref="RV602"  Part="1" 
F 0 "RV602" H 6730 1496 50  0000 R CNN
F 1 "10k" H 6730 1405 50  0000 R CNN
F 2 "Connector_PinHeader_2.54mm:PinHeader_1x03_P2.54mm_Vertical" H 6800 1450 50  0001 C CNN
F 3 "~" H 6800 1450 50  0001 C CNN
	1    6800 1450
	1    0    0    -1  
$EndComp
$Comp
L power:GNDA #PWR?
U 1 1
P 7450 1850
AR Path="/60F8D8A8/6121A3F7" Ref="#PWR?"  Part="1" 
AR Path="/61041226/6121A3F7" Ref="#PWR?"  Part="1" 
AR Path="/610426AE/6121A3F7" Ref="#PWR?"  Part="1" 
AR Path="/61042119/6121A3F7" Ref="#PWR?"  Part="1" 
AR Path="/610672B4/6121A3F7" Ref="#PWR0607"  Part="1" 
F 0 "#PWR0607" H 7450 1600 50  0001 C CNN
F 1 "GNDA" V 7450 1650 50  0000 C CNN
F 2 "" H 7450 1850 50  0001 C CNN
F 3 "" H 7450 1850 50  0001 C CNN
	1    7450 1850
	0    -1   -1   0   
$EndComp
$Comp
L power:+5VA #PWR?
U 1 1
P 7200 1200
AR Path="/60FA358D/6121A3FD" Ref="#PWR?"  Part="1" 
AR Path="/60F8D8A8/6121A3FD" Ref="#PWR?"  Part="1" 
AR Path="/61041226/6121A3FD" Ref="#PWR?"  Part="1" 
AR Path="/610426AE/6121A3FD" Ref="#PWR?"  Part="1" 
AR Path="/61042119/6121A3FD" Ref="#PWR?"  Part="1" 
AR Path="/610672B4/6121A3FD" Ref="#PWR0603"  Part="1" 
F 0 "#PWR0603" H 7200 1050 50  0001 C CNN
F 1 "+5VA" V 7200 1400 50  0000 C CNN
F 2 "" H 7200 1200 50  0001 C CNN
F 3 "" H 7200 1200 50  0001 C CNN
	1    7200 1200
	0    1    1    0   
$EndComp
Wire Wire Line
	6800 1200 6800 1300
Wire Wire Line
	7150 2000 6800 2000
Wire Wire Line
	6800 1700 6800 1600
Text HLabel 7150 2000 2    50   Output ~ 0
MONOTRON_PITCH_2
Text HLabel 7150 1450 2    50   Output ~ 0
MONOTRON_PITCH_1
$Comp
L Device:R_Small R?
U 1 1
P 7000 1200
AR Path="/60F8D8A8/61226586" Ref="R?"  Part="1" 
AR Path="/61041226/61226586" Ref="R?"  Part="1" 
AR Path="/610672B4/61226586" Ref="R601"  Part="1" 
F 0 "R601" V 6804 1200 50  0000 C CNN
F 1 "1k" V 6895 1200 50  0000 C CNN
F 2 "Resistor_SMD:R_0805_2012Metric_Pad1.20x1.40mm_HandSolder" H 7000 1200 50  0001 C CNN
F 3 "~" H 7000 1200 50  0001 C CNN
F 4 "C17513" H 7000 1200 50  0001 C CNN "LCSC"
	1    7000 1200
	0    -1   -1   0   
$EndComp
$Comp
L Device:R_Small R?
U 1 1
P 6800 1800
AR Path="/60F8D8A8/6123C61D" Ref="R?"  Part="1" 
AR Path="/61041226/6123C61D" Ref="R?"  Part="1" 
AR Path="/610672B4/6123C61D" Ref="R605"  Part="1" 
F 0 "R605" V 6604 1800 50  0000 C CNN
F 1 "1k" V 6695 1800 50  0000 C CNN
F 2 "Resistor_SMD:R_0805_2012Metric_Pad1.20x1.40mm_HandSolder" H 6800 1800 50  0001 C CNN
F 3 "~" H 6800 1800 50  0001 C CNN
F 4 "C17513" H 6800 1800 50  0001 C CNN "LCSC"
	1    6800 1800
	-1   0    0    1   
$EndComp
Wire Wire Line
	6800 2000 6800 1900
$Comp
L Device:R_Small R?
U 1 1
P 7050 1650
AR Path="/60F8D8A8/6125FD10" Ref="R?"  Part="1" 
AR Path="/61041226/6125FD10" Ref="R?"  Part="1" 
AR Path="/610672B4/6125FD10" Ref="R603"  Part="1" 
F 0 "R603" V 6854 1650 50  0000 C CNN
F 1 "56" V 6945 1650 50  0000 C CNN
F 2 "Resistor_SMD:R_0805_2012Metric_Pad1.20x1.40mm_HandSolder" H 7050 1650 50  0001 C CNN
F 3 "~" H 7050 1650 50  0001 C CNN
F 4 "C17757" H 7050 1650 50  0001 C CNN "LCSC"
	1    7050 1650
	1    0    0    -1  
$EndComp
$Comp
L Device:R_Small R?
U 1 1
P 7250 1850
AR Path="/60F8D8A8/61275F5A" Ref="R?"  Part="1" 
AR Path="/61041226/61275F5A" Ref="R?"  Part="1" 
AR Path="/610672B4/61275F5A" Ref="R606"  Part="1" 
F 0 "R606" V 7054 1850 50  0000 C CNN
F 1 "390" V 7145 1850 50  0000 C CNN
F 2 "Resistor_SMD:R_0805_2012Metric_Pad1.20x1.40mm_HandSolder" H 7250 1850 50  0001 C CNN
F 3 "~" H 7250 1850 50  0001 C CNN
F 4 "C17655" H 7250 1850 50  0001 C CNN "LCSC"
	1    7250 1850
	0    1    1    0   
$EndComp
Wire Wire Line
	6950 1450 7050 1450
Wire Wire Line
	7050 1450 7050 1550
Wire Wire Line
	7050 1850 7150 1850
Wire Wire Line
	7050 1750 7050 1850
Wire Wire Line
	7350 1850 7450 1850
Connection ~ 7050 1450
Wire Wire Line
	7050 1450 7150 1450
Wire Wire Line
	7200 1200 7100 1200
Wire Wire Line
	6900 1200 6800 1200
Text Label 3500 2500 3    50   ~ 0
pitchSum
$EndSCHEMATC
